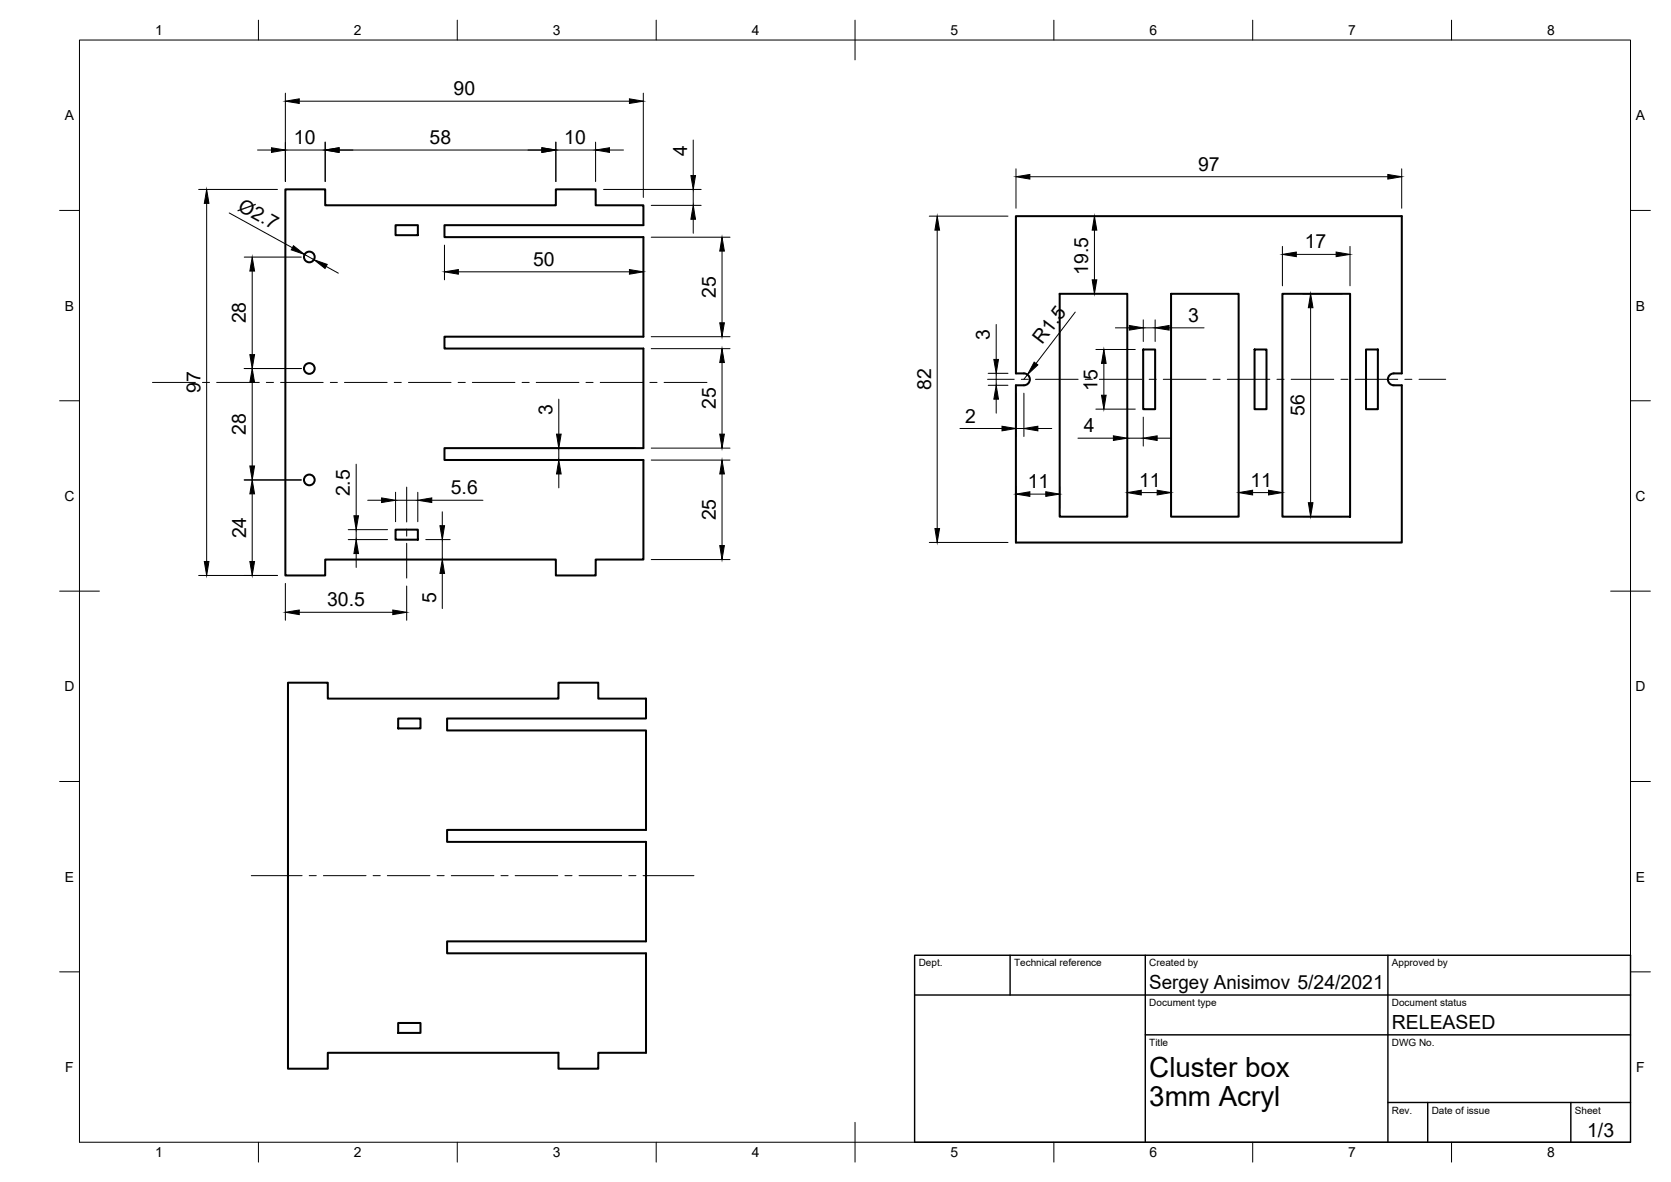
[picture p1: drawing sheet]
<svg xmlns="http://www.w3.org/2000/svg" width="420mm" height="297mm" viewBox="0 0 420 297" stroke-linecap="round" stroke-linejoin="round" font-family="sans-serif">
<!-- layer: Visible -->
<g fill="none" stroke="#000" stroke-width=".51">
<path d="M71.8 47.6h10v4h58v-4h10v4h12v5h-50v3h50v25h-50v3h50v25h-50v3h50v25h-12v4h-10v-4h-58v4h-10zM99.5 56.6h5.6v2.5h-5.6zM255.4 54.3h97.1v39.5h-2a1.49 1.49 0 0 0-1.5 1.5 1.49 1.49 0 0 0 1.5 1.5h2v39.5h-97.1v-39.5h2.1a1.49 1.49 0 0 0 1.5-1.5 1.49 1.49 0 0 0-1.5-1.5h-2.1zM266.4 73.8h17v56h-17zM294.4 73.8h17v56h-17zM322.5 73.8h17v56h-17zM287.4 87.8h3v15h-3zM315.4 87.8h3.1v15h-3.1zM343.5 87.8h3v15h-3zM99.5 133.1h5.6v2.5h-5.6zM72.4 171.6h10v4h58v-4h10v4h12v5h-50v3h50v25h-50v3h50v25h-50v3h50v25h-12v4h-10v-4h-58v4h-10zM100.1 180.6h5.6v2.5h-5.6z"/>
<path d="M100.1 257.1h5.6v2.5h-5.6z"/>
<circle cx="77.8" cy="64.6" r="1.34"/>
<circle cx="77.8" cy="92.6" r="1.34"/>
<circle cx="77.8" cy="120.6" r="1.34"/>
</g>
<!-- layer: TitleBlock -->
<path d="M230 240.1h180v46.9h-180zM230 250h180M254 240.1v9.9M288 240.1v46.9M349 240.1v46.9M288 260.1h122M349 277.1h61M359 277.1v9.9M395 277.1v9.9" fill="none" stroke="#000" stroke-width=".36"/>
<!-- layer: Border -->
<g fill="none" stroke="#000" stroke-width=".25">
<path d="M20 10.1h390v276.9h-390zM65 5.1v5M115 5.1v5M165 5.1v5M215 5.1v10M265 5.1v5M315 5.1v5M365 5.1v5M15 52.9h5M410 52.9h5M15 100.7h5M410 100.7h5"/>
<path d="M15 148.6h10M405 148.6h10M15 196.4h5M410 196.4h5M15 244.2h5M410 244.2h5M65 287v5M115 287v5M165 287v5M215 282.1v9.9M265 287v5M315 287v5"/>
<path d="M365 287v5"/>
</g>
<!-- layer: Dimensions -->
<g fill="none" stroke="#000" stroke-width=".25">
<path d="M64.7 37.7h3.6M71.8 23.4v22.2M71.8 37.7h10M75.2 25.4h83.1M81.8 35.7v9.9M85.3 37.7h50.9M139.8 37.7h10M139.8 35.7v9.9M149.8 35.7v9.9M153.2 37.7h3.6M161.8 23.4v26.2M174.3 35.2v8.9"/>
<path d="M50 47.6h19.8M52 51.1v90M57.6 53.5l15.9 8.8M151.8 47.6h24.5M163.7 59.6h19.9M163.7 51.6h12.6M174.3 47.6v4M174.3 55.1v3.5M233.7 54.3h19.7M235.6 57.8v75M255.5 42.4v9.9M259 44.4h90"/>
<path d="M275.2 57.8v12.5M352.4 42.4v9.9M61.4 64.6h14.4M63.4 68.1v21M76.6 64l2.3 1.3M82 67l3.1 1.7M111.8 61.6v8.7M115.3 68.3h43M181.5 63.1v18M270.4 78.4l-9.9 12.9M322.5 61.9v9.9M325.9 63.9h10.1"/>
<path d="M327.6 73.8h9.9M329.5 77.3v49M339.4 61.9v9.9M61.4 92.6h14.4M63.4 96.1v21M163.7 87.6h19.9M163.7 84.6h19.9M181.5 91.1v18M248.5 96.8h4.9M248.5 93.8h4.9M250.5 81.5v8.8M250.5 93.8v3"/>
<path d="M255.5 98.8v10.9M257.5 98.8v10.9M258.4 94.1l-.9 1.2M275.5 87.8h10M277.6 91.3v8M280.5 82.4h3.5M287.5 80.4v5.4M287.5 82.4h2.9M290.4 80.4v5.4M294 82.4h8.7M89.6 116.7v12.9M138.5 115.6h21.2"/>
<path d="M138.5 112.6h21.2M140.5 100.3v8.8M140.5 112.6v3M140.5 119.1v3.5M163.7 115.6h19.9M163.7 112.6h19.9M181.5 119.1v18M241.4 107.7h10.5M250.5 100.3v3.5M255.5 107.7h2M261 107.7h3.5M271 110.1h9"/>
<path d="M275.5 102.8h10M283.5 110.1h4M287.5 104.8v7.3M291 110.1h3.4M61.4 120.6h14.4M63.4 124.1v17M87.6 135.6h9.9M87.6 133.1h9.9M89.6 133.1v2.5M89.6 139.1v3.5M92.5 125.7h3.4M99.5 123.7v7.4"/>
<path d="M99.5 125.7h5.6M105.1 123.7v7.4M107.1 135.6h6.1M108.6 125.7h12.8M111.2 128.6v3.5M111.2 135.6v5M233.7 136.3h19.7M255.5 122.2v12.1M259 124.2h4M266.4 122.2v5.6M287 123.8h4M315 123.8h4"/>
<path d="M327.6 129.8h9.9M50 144.6h19.8M71.8 146.6v9.3M75.2 153.9h23.6M102.3 147.3v8.6M111.2 144.1v8.8M163.7 140.6h19.9"/>
</g>
<g fill="#000" stroke="#000" stroke-width=".25">
<path d="M68.3 37.1l3.5 .6-3.5 .6zM71.8 25.4l3.4-.6v1.2zM81.8 37.7l3.5-.6v1.2zM136.2 37.1l3.6 .6-3.6 .6zM149.8 37.7l3.4-.6v1.2zM158.3 24.8l3.5 .6-3.5 .6zM52 47.6l.5 3.5h-1.1zM174.3 51.6l.6 3.5h-1.2zM173.7 44.1h1.2l-.6 3.5zM235.6 54.3l.6 3.5h-1.1zM255.5 44.4l3.5-.6v1.2zM275.2 54.3l.6 3.5h-1.2z"/>
<path d="M349 43.8l3.4 .6-3.4 .6zM63.4 64.6l.6 3.5h-1.2zM73.8 61.8l2.8 2.2-3.4-1.2zM78.9 65.3l3.4 1.1-.6 1.1zM111.8 68.3l3.5-.6v1.2zM158.3 67.7l3.5 .6-3.5 .6zM181.5 59.6l.6 3.5h-1.1zM274.6 70.3h1.2l-.6 3.5zM322.5 63.9l3.4-.6v1.2zM329.5 73.8l.6 3.5h-1.1zM336 63.3l3.4 .6-3.4 .6zM63.4 92.6l.6 3.5h-1.2z"/>
<path d="M62.8 89.1h1.2l-.6 3.5zM181.5 87.6l.6 3.5h-1.1zM181 81.1h1.1l-.6 3.5zM249.9 90.3h1.2l-.6 3.5zM260 91l1 .7-2.6 2.4zM277.6 87.8l.5 3.5h-1.1zM277 99.3h1.1l-.5 3.5zM284 81.8l3.5 .6-3.5 .6zM290.4 82.4l3.6-.6v1.2zM62.8 117.1h1.2l-.6 3.5zM140.5 115.6l.6 3.5h-1.2zM139.9 109.1h1.2l-.6 3.5z"/>
<path d="M181.5 115.6l.6 3.5h-1.1zM181 109.1h1.1l-.6 3.5zM250.5 96.8l.6 3.5h-1.2zM251.9 107.1l3.6 .6-3.6 .6zM257.5 107.7l3.5-.6v1.2zM280 109.5l3.5 .6-3.5 .6zM287.5 110.1l3.5-.6v1.2zM63.4 120.6l.6 3.5h-1.2zM89.6 135.6l.5 3.5h-1.1zM89 129.6h1.1l-.5 3.5zM95.9 125.1l3.6 .6-3.6 .6zM105.1 125.7l3.5-.6v1.2z"/>
<path d="M110.6 132.1h1.2l-.6 3.5zM181 137.1h1.1l-.6 3.5zM235.1 132.8h1.1l-.6 3.5zM255.5 124.2l3.5-.6v1.1zM263 123.6l3.4 .6-3.4 .5zM283.5 123.8l3.5-.6v1.2zM291 123.2l3.4 .6-3.4 .6zM311.4 123.8l3.6-.6v1.2zM319 123.2l3.5 .6-3.5 .6zM329 126.3h1.1l-.6 3.5zM51.4 141.1h1.1l-.5 3.5zM62.8 141.1h1.2l-.6 3.5z"/>
<path d="M71.8 153.9l3.4-.6v1.2zM98.8 153.3l3.5 .6-3.5 .6zM111.2 140.6l.6 3.5h-1.2z"/>
</g>
<!-- layer: Center Lines -->
<g fill="none" stroke="#000" stroke-width=".25">
<path d="M38.3 96.1h10.8M50.9 96.1h1.8M54.5 96.1h10.7M67 96.1h1.8M70.5 96.1h10.8M83.1 96.1h1.7M86.6 96.1h10.7M99.1 96.1h1.8M102.7 96.1h10.7M115.2 96.1h1.8M118.8 96.1h10.7M131.3 96.1h1.8"/>
<path d="M134.8 96.1h10.8M147.3 96.1h1.8M150.9 96.1h10.7M163.4 96.1h1.8M167 96.1h10.8M248.3 95.3h6.7M256.8 95.3h1.8M260.4 95.3h10.7M272.9 95.3h1.8M276.4 95.3h10.7M288.9 95.3h1.8M292.5 95.3h10.7"/>
<path d="M305 95.3h1.8M308.6 95.3h10.7M321.1 95.3h1.8M324.7 95.3h10.7M337.2 95.3h1.7M340.7 95.3h10.8M353.2 95.3h1.8M356.8 95.3h6.7M102.3 122.4v8.8M102.3 133v1.7M102.3 136.5v8.8M63.2 220.1h12.8"/>
<path d="M77.7 220.1h1.8M81.3 220.1h10.7M93.8 220.1h1.8M97.4 220.1h10.7M109.9 220.1h1.8M113.5 220.1h10.7M126 220.1h1.8M129.5 220.1h10.8M142 220.1h1.8M145.6 220.1h10.7M158.1 220.1h1.8M161.7 220.1h12.8"/>
</g>
<g font-size="7">
<text x="289" y="270.6">Cluster box</text>
<text x="289" y="278.1">3mm Acryl</text>
</g>
<g font-size="4.9">
<text x="114" y="23.9">90</text>
<text x="73.9" y="36.2">10</text>
<text x="108" y="36.2">58</text>
<text x="141.9" y="36.2">10</text>
<text x="172.8" y="39.2" transform="rotate(-90 172.8 39.2)">4</text>
<text x="301.2" y="42.9">97</text>
<text x="59.6" y="52.7" transform="rotate(29 59.6 52.7)">Ø2.7</text>
<text x="328.1" y="62.4">17</text>
<text x="134" y="66.8">50</text>
<text x="273.6" y="69" transform="rotate(-90 273.6 69)">19.5</text>
<text x="180" y="74.8" transform="rotate(-90 180 74.8)">25</text>
<text x="61.8" y="81.3" transform="rotate(-90 61.8 81.3)">28</text>
<text x="298.7" y="80.8">3</text>
<text x="248.9" y="85.5" transform="rotate(-90 248.9 85.5)">3</text>
<text x="262" y="86.7" transform="rotate(-53 262 86.7)">R1.5</text>
<text x="50.4" y="98.8" transform="rotate(-90 50.4 98.8)">97</text>
<text x="234.1" y="98" transform="rotate(-90 234.1 98)">82</text>
<text x="276" y="98.2" transform="rotate(-90 276 98.2)">15</text>
<text x="139" y="104.3" transform="rotate(-90 139 104.3)">3</text>
<text x="180" y="102.8" transform="rotate(-90 180 102.8)">25</text>
<text x="242.7" y="106.2">2</text>
<text x="328" y="104.5" transform="rotate(-90 328 104.5)">56</text>
<text x="61.8" y="109.3" transform="rotate(-90 61.8 109.3)">28</text>
<text x="272.5" y="108.6">4</text>
<text x="88" y="124.7" transform="rotate(-90 88 124.7)">2.5</text>
<text x="113.3" y="124.1">5.6</text>
<text x="258.4" y="122.7">11</text>
<text x="286.4" y="122.3">11</text>
<text x="314.4" y="122.3">11</text>
<text x="180" y="130.8" transform="rotate(-90 180 130.8)">25</text>
<text x="61.9" y="135.3" transform="rotate(-90 61.9 135.3)">24</text>
<text x="82.3" y="152.3">30.5</text>
<text x="109.6" y="151.6" transform="rotate(-90 109.6 151.6)">5</text>
<text x="289" y="248.5">Sergey Anisimov 5/24/2021</text>
<text x="350" y="258.6">RELEASED</text>
<text x="399.1" y="285.7">1/3</text>
</g>
<g font-size="3.5">
<text x="39" y="8.8">1</text>
<text x="89" y="8.8">2</text>
<text x="139" y="8.8">3</text>
<text x="189" y="8.8">4</text>
<text x="239" y="8.8">5</text>
<text x="289" y="8.8">6</text>
<text x="339" y="8.8">7</text>
<text x="389" y="8.8">8</text>
<text x="16.3" y="30.2">A</text>
<text x="411.3" y="30.2">A</text>
<text x="16.3" y="78">B</text>
<text x="411.3" y="78">B</text>
<text x="16.2" y="125.9">C</text>
<text x="411.2" y="125.9">C</text>
<text x="16.2" y="173.7">D</text>
<text x="411.2" y="173.7">D</text>
<text x="16.3" y="221.6">E</text>
<text x="411.3" y="221.6">E</text>
<text x="16.4" y="269.4">F</text>
<text x="411.4" y="269.4">F</text>
<text x="39" y="290.8">1</text>
<text x="89" y="290.8">2</text>
<text x="139" y="290.8">3</text>
<text x="189" y="290.8">4</text>
<text x="239" y="290.8">5</text>
<text x="289" y="290.8">6</text>
<text x="339" y="290.8">7</text>
<text x="389" y="290.8">8</text>
</g>
<g font-size="2.5">
<text x="231" y="242.9">Dept.</text>
<text x="255" y="242.9">Technical reference</text>
<text x="289" y="242.9">Created by</text>
<text x="350" y="242.9">Approved by</text>
<text x="289" y="252.8">Document type</text>
<text x="350" y="252.8">Document status</text>
<text x="289" y="262.9">Title</text>
<text x="350" y="262.9">DWG No.</text>
<text x="350" y="279.9">Rev.</text>
<text x="360" y="279.9">Date of issue</text>
<text x="396" y="279.9">Sheet</text>
</g>
</svg>
